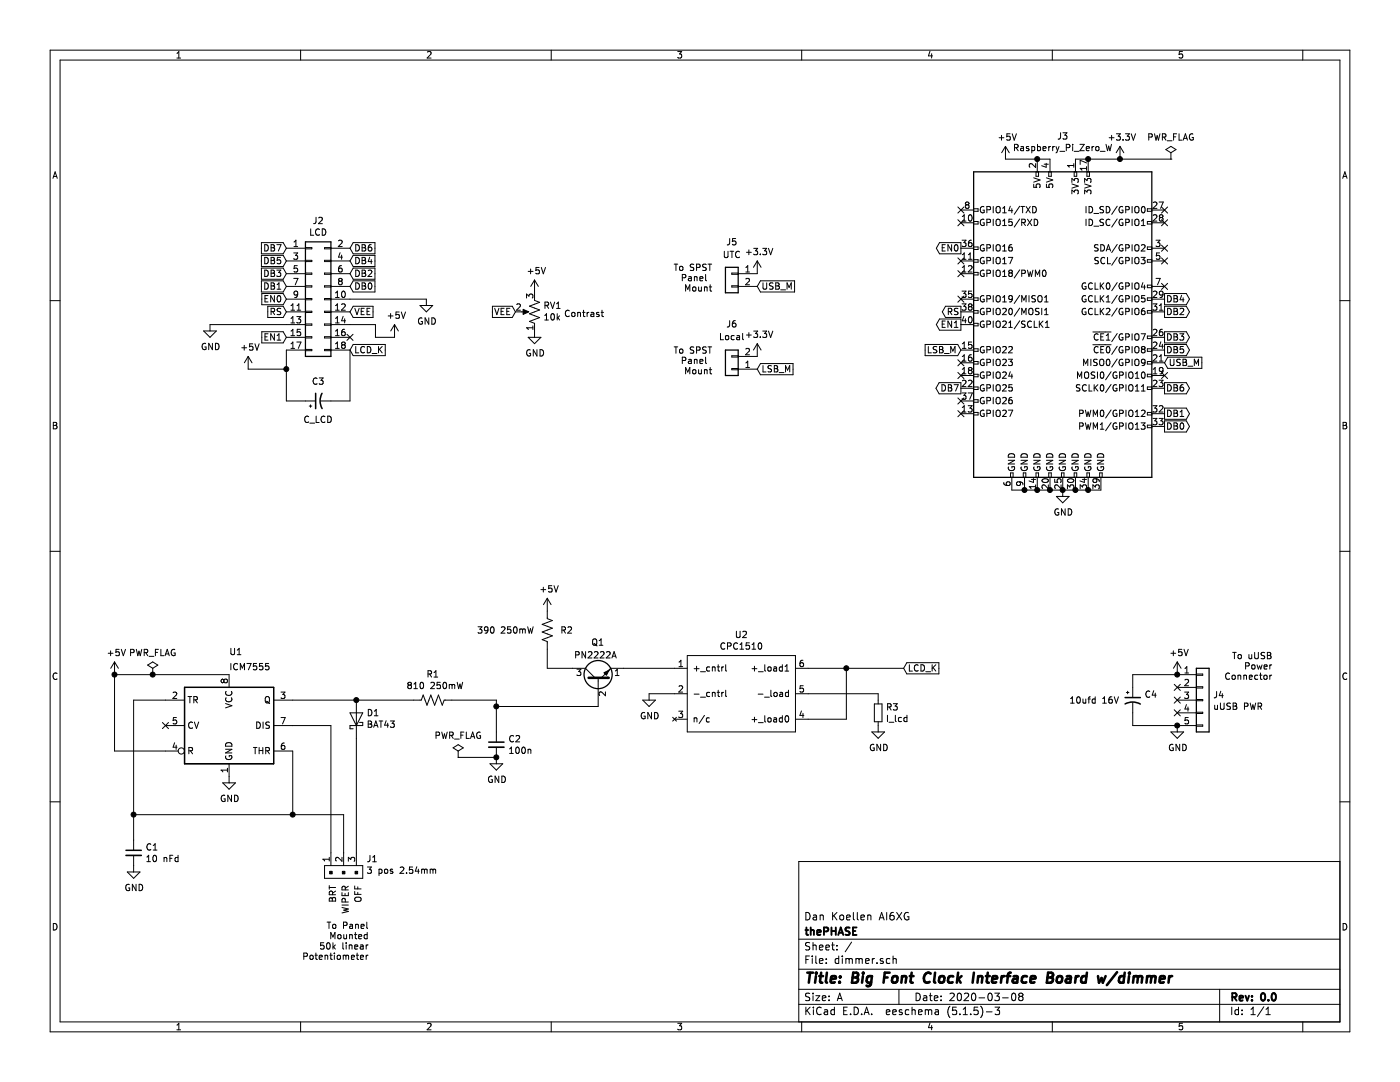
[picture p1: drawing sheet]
EESchema Schematic File Version 4
EELAYER 30 0
EELAYER END
$Descr A 11000 8500
encoding utf-8
Sheet 1 1
Title "Big Font Clock Interface Board w/dimmer"
Date "2020-03-08"
Rev "0.0"
Comp "thePHASE"
Comment1 "Dan Koellen AI6XG"
Comment2 ""
Comment3 ""
Comment4 ""
$EndDescr
$Comp
L Timer:ICM7555 U1
U 1 1
P 1800 5700
F 0 "U1" H 1800 6281 50  0000 L CNN
F 1 "ICM7555" H 1800 6190 50  0000 L TNN
F 2 "Package_DIP:DIP-8_W7.62mm" H 1800 5700 50  0001 C CNN
F 3 "http://www.intersil.com/content/dam/Intersil/documents/icm7/icm7555-56.pdf" H 1800 5700 50  0001 C CNN
	1    1800 5700
	1    0    0    -1  
$EndComp
Wire Wire Line
	1300 5500 1050 5500
Wire Wire Line
	1050 6400 2300 6400
$Comp
L Device:C_Small C1
U 1 1
P 1050 6700
F 0 "C1" H 1142 6746 50  0000 L CNN
F 1 "10 nFd" H 1142 6655 50  0000 L CNN
F 2 "Capacitor_THT:C_Disc_D5.0mm_W2.5mm_P5.00mm" H 1050 6700 50  0001 C CNN
F 3 "~" H 1050 6700 50  0001 C CNN
	1    1050 6700
	1    0    0    -1  
$EndComp
$Comp
L power:GND #PWR02
U 1 1
P 1050 6800
F 0 "#PWR02" H 1050 6550 50  0001 C CNN
F 1 "GND" H 1055 6627 50  0000 C CNN
F 2 "" H 1050 6800 50  0001 C CNN
F 3 "" H 1050 6800 50  0001 C CNN
	1    1050 6800
	1    0    0    -1  
$EndComp
$Comp
L power:GND #PWR03
U 1 1
P 1800 6100
F 0 "#PWR03" H 1800 5850 50  0001 C CNN
F 1 "GND" H 1805 5927 50  0000 C CNN
F 2 "" H 1800 6100 50  0001 C CNN
F 3 "" H 1800 6100 50  0001 C CNN
	1    1800 6100
	1    0    0    -1  
$EndComp
Wire Wire Line
	2300 5900 2300 6400
$Comp
L Device:R_US R1
U 1 1
P 3400 5500
F 0 "R1" V 3195 5500 50  0000 C CNN
F 1 " 810 250mW" V 3286 5500 50  0000 C CNN
F 2 "Resistor_THT:R_Axial_DIN0207_L6.3mm_D2.5mm_P7.62mm_Horizontal" V 3440 5490 50  0001 C CNN
F 3 "~" H 3400 5500 50  0001 C CNN
	1    3400 5500
	0    1    1    0   
$EndComp
Wire Wire Line
	900  5900 900  5300
$Comp
L power:+5V #PWR01
U 1 1
P 900 5300
F 0 "#PWR01" H 900 5150 50  0001 C CNN
F 1 "+5V" H 915 5473 50  0000 C CNN
F 2 "" H 900 5300 50  0001 C CNN
F 3 "" H 900 5300 50  0001 C CNN
	1    900  5300
	1    0    0    -1  
$EndComp
Connection ~ 900  5300
$Comp
L Device:C_Small C2
U 1 1
P 3900 5850
F 0 "C2" H 3992 5896 50  0000 L CNN
F 1 "100n" H 3992 5805 50  0000 L CNN
F 2 "Capacitor_THT:C_Disc_D6.0mm_W2.5mm_P5.00mm" H 3900 5850 50  0001 C CNN
F 3 "~" H 3900 5850 50  0001 C CNN
	1    3900 5850
	1    0    0    -1  
$EndComp
Wire Wire Line
	3900 5750 3900 5550
Wire Wire Line
	3900 5500 3550 5500
$Comp
L power:GND #PWR04
U 1 1
P 3900 5950
F 0 "#PWR04" H 3900 5700 50  0001 C CNN
F 1 "GND" H 3905 5777 50  0000 C CNN
F 2 "" H 3900 5950 50  0001 C CNN
F 3 "" H 3900 5950 50  0001 C CNN
	1    3900 5950
	1    0    0    -1  
$EndComp
Wire Wire Line
	1300 5900 900  5900
Wire Wire Line
	1050 5500 1050 6400
Wire Wire Line
	2300 5500 2800 5500
$Comp
L Diode:BAT43 D1
U 1 1
P 2800 5650
F 0 "D1" V 2846 5571 50  0000 R CNN
F 1 "BAT43" V 2755 5571 50  0000 R CNN
F 2 "Diode_THT:D_DO-35_SOD27_P7.62mm_Horizontal" H 2800 5475 50  0001 C CNN
F 3 "http://www.vishay.com/docs/85660/bat42.pdf" H 2800 5650 50  0001 C CNN
	1    2800 5650
	0    -1   -1   0   
$EndComp
Connection ~ 2800 5500
Wire Wire Line
	2800 5500 3250 5500
$Comp
L power:PWR_FLAG #FLG0101
U 1 1
P 1200 5300
F 0 "#FLG0101" H 1200 5375 50  0001 C CNN
F 1 "PWR_FLAG" H 1200 5473 50  0000 C CNN
F 2 "" H 1200 5300 50  0001 C CNN
F 3 "~" H 1200 5300 50  0001 C CNN
	1    1200 5300
	1    0    0    -1  
$EndComp
Connection ~ 1200 5300
Wire Wire Line
	1200 5300 1800 5300
Wire Wire Line
	900  5300 1200 5300
$Comp
L power:PWR_FLAG #FLG0102
U 1 1
P 3600 5950
F 0 "#FLG0102" H 3600 6025 50  0001 C CNN
F 1 "PWR_FLAG" H 3600 6123 50  0000 C CNN
F 2 "" H 3600 5950 50  0001 C CNN
F 3 "~" H 3600 5950 50  0001 C CNN
	1    3600 5950
	1    0    0    -1  
$EndComp
Wire Wire Line
	3600 5950 3900 5950
Connection ~ 3900 5950
NoConn ~ 1300 5700
$Comp
L dimmer-rescue:CPC1510-AI6XG_Library U2
U 1 1
P 5600 5100
F 0 "U2" H 5825 5215 50  0000 C CNN
F 1 "CPC1510" H 5825 5124 50  0000 C CNN
F 2 "Package_DIP:DIP-6_W7.62mm" H 5600 5100 50  0001 C CNN
F 3 "http://www.ixysic.com/home/pdfs.nsf/www/CPC1510.pdf/$file/CPC1510.pdf" H 5600 5100 50  0001 C CNN
	1    5600 5100
	1    0    0    -1  
$EndComp
$Comp
L power:GND #PWR0101
U 1 1
P 5100 5450
F 0 "#PWR0101" H 5100 5200 50  0001 C CNN
F 1 "GND" H 5105 5277 50  0000 C CNN
F 2 "" H 5100 5450 50  0001 C CNN
F 3 "" H 5100 5450 50  0001 C CNN
	1    5100 5450
	1    0    0    -1  
$EndComp
Wire Wire Line
	5300 5450 5100 5450
Wire Wire Line
	6350 5650 6650 5650
Wire Wire Line
	6650 5650 6650 5250
Wire Wire Line
	6650 5250 6350 5250
Wire Wire Line
	6650 5250 7100 5250
Connection ~ 6650 5250
$Comp
L Device:R_Small R3
U 1 1
P 6900 5600
F 0 "R3" H 6959 5646 50  0000 L CNN
F 1 "I_lcd" H 6959 5555 50  0000 L CNN
F 2 "Resistor_THT:R_Axial_DIN0309_L9.0mm_D3.2mm_P15.24mm_Horizontal" H 6900 5600 50  0001 C CNN
F 3 "~" H 6900 5600 50  0001 C CNN
	1    6900 5600
	1    0    0    -1  
$EndComp
Wire Wire Line
	6900 5500 6900 5450
Wire Wire Line
	6900 5450 6350 5450
$Comp
L power:GND #PWR0102
U 1 1
P 6900 5700
F 0 "#PWR0102" H 6900 5450 50  0001 C CNN
F 1 "GND" H 6905 5527 50  0000 C CNN
F 2 "" H 6900 5700 50  0001 C CNN
F 3 "" H 6900 5700 50  0001 C CNN
	1    6900 5700
	1    0    0    -1  
$EndComp
$Comp
L dk_Rectangular-Connectors-Headers-Male-Pins:640456-3 J1
U 1 1
P 2600 6800
F 0 "J1" H 2878 6854 50  0000 L CNN
F 1 "3 pos 2.54mm" H 2878 6763 50  0000 L CNN
F 2 "digikey-footprints:PinHeader_1x3_P2.54_Drill1.1mm" H 2800 7000 60  0001 L CNN
F 3 "https://www.te.com/commerce/DocumentDelivery/DDEController?Action=srchrtrv&DocNm=640456&DocType=Customer+Drawing&DocLang=English" H 2800 7100 60  0001 L CNN
F 4 "A19470-ND" H 2800 7200 60  0001 L CNN "Digi-Key_PN"
F 5 "640456-3" H 2800 7300 60  0001 L CNN "MPN"
F 6 "Connectors, Interconnects" H 2800 7400 60  0001 L CNN "Category"
F 7 "Rectangular Connectors - Headers, Male Pins" H 2800 7500 60  0001 L CNN "Family"
F 8 "https://www.te.com/commerce/DocumentDelivery/DDEController?Action=srchrtrv&DocNm=640456&DocType=Customer+Drawing&DocLang=English" H 2800 7600 60  0001 L CNN "DK_Datasheet_Link"
F 9 "/product-detail/en/te-connectivity-amp-connectors/640456-3/A19470-ND/259010" H 2800 7700 60  0001 L CNN "DK_Detail_Page"
F 10 "CONN HEADER VERT 3POS 2.54MM" H 2800 7800 60  0001 L CNN "Description"
F 11 "TE Connectivity AMP Connectors" H 2800 7900 60  0001 L CNN "Manufacturer"
F 12 "Active" H 2800 8000 60  0001 L CNN "Status"
	1    2600 6800
	1    0    0    -1  
$EndComp
Wire Wire Line
	2600 6700 2600 5700
Wire Wire Line
	2600 5700 2300 5700
Wire Wire Line
	2800 5800 2800 6700
Wire Wire Line
	2700 6700 2700 6400
Wire Wire Line
	2700 6400 2300 6400
Connection ~ 2300 6400
Connection ~ 1050 6400
Wire Wire Line
	1050 6400 1050 6600
$Comp
L Connector:Raspberry_Pi_2_3 J3
U 1 1
P 8350 2550
F 0 "J3" H 8350 4031 50  0000 C CNN
F 1 "Raspberry_Pi_Zero_W" H 8350 3940 50  0000 C CNN
F 2 "Connector_PinHeader_2.54mm:PinHeader_2x20_P2.54mm_Vertical" H 8350 2550 50  0001 C CNN
F 3 "https://www.raspberrypi.org/documentation/hardware/raspberrypi/schematics/rpi_SCH_3bplus_1p0_reduced.pdf" H 8350 2550 50  0001 C CNN
	1    8350 2550
	1    0    0    -1  
$EndComp
Wire Wire Line
	8250 1250 8150 1250
$Comp
L power:+5V #PWR0105
U 1 1
P 7900 1250
F 0 "#PWR0105" H 7900 1100 50  0001 C CNN
F 1 "+5V" H 7915 1423 50  0000 C CNN
F 2 "" H 7900 1250 50  0001 C CNN
F 3 "" H 7900 1250 50  0001 C CNN
	1    7900 1250
	1    0    0    -1  
$EndComp
Wire Wire Line
	7900 1250 8150 1250
Connection ~ 8150 1250
Wire Wire Line
	8450 1250 8550 1250
$Comp
L power:+3.3V #PWR0106
U 1 1
P 8800 1250
F 0 "#PWR0106" H 8800 1100 50  0001 C CNN
F 1 "+3.3V" H 8815 1423 50  0000 C CNN
F 2 "" H 8800 1250 50  0001 C CNN
F 3 "" H 8800 1250 50  0001 C CNN
	1    8800 1250
	1    0    0    -1  
$EndComp
Wire Wire Line
	8800 1250 8550 1250
Connection ~ 8550 1250
Wire Wire Line
	7950 3850 8050 3850
Wire Wire Line
	8050 3850 8150 3850
Connection ~ 8050 3850
Wire Wire Line
	8150 3850 8250 3850
Connection ~ 8150 3850
Wire Wire Line
	8350 3850 8250 3850
Connection ~ 8250 3850
Wire Wire Line
	8350 3850 8450 3850
Connection ~ 8350 3850
Wire Wire Line
	8550 3850 8450 3850
Connection ~ 8450 3850
Wire Wire Line
	8650 3850 8550 3850
Connection ~ 8550 3850
$Comp
L power:GND #PWR0107
U 1 1
P 8350 3850
F 0 "#PWR0107" H 8350 3600 50  0001 C CNN
F 1 "GND" H 8355 3677 50  0000 C CNN
F 2 "" H 8350 3850 50  0001 C CNN
F 3 "" H 8350 3850 50  0001 C CNN
	1    8350 3850
	1    0    0    -1  
$EndComp
Text GLabel 7550 2550 0    50   Output ~ 0
EN1
Text GLabel 7550 2450 0    50   Output ~ 0
RS
Text GLabel 7550 1950 0    50   Output ~ 0
EN0
Text GLabel 9150 3250 2    50   Output ~ 0
DB1
Text GLabel 9150 2650 2    50   Output ~ 0
DB3
Text GLabel 9150 2750 2    50   Output ~ 0
DB5
Text GLabel 7550 3050 0    50   Output ~ 0
DB7
Text GLabel 9150 3350 2    50   Output ~ 0
DB0
Text GLabel 9150 2450 2    50   Output ~ 0
DB2
Text GLabel 9150 2350 2    50   Output ~ 0
DB4
Text GLabel 9150 3050 2    50   Output ~ 0
DB6
Text GLabel 7550 2750 0    50   Input ~ 0
LSB_M
Text GLabel 9150 2850 2    50   Input ~ 0
USB_M
NoConn ~ 7550 1650
NoConn ~ 7550 1750
NoConn ~ 7550 2050
NoConn ~ 7550 2150
NoConn ~ 7550 2350
NoConn ~ 7550 2850
NoConn ~ 7550 2950
NoConn ~ 7550 3150
NoConn ~ 7550 3250
NoConn ~ 9150 2950
NoConn ~ 9150 2250
NoConn ~ 9150 2050
NoConn ~ 9150 1950
NoConn ~ 9150 1750
NoConn ~ 9150 1650
$Comp
L Connector_Generic:Conn_02x09_Odd_Even J2
U 1 1
P 2450 2350
F 0 "J2" H 2500 2967 50  0000 C CNN
F 1 "LCD" H 2500 2876 50  0000 C CNN
F 2 "Connector_PinHeader_2.54mm:PinHeader_2x09_P2.54mm_Vertical" H 2450 2350 50  0001 C CNN
F 3 "~" H 2450 2350 50  0001 C CNN
	1    2450 2350
	1    0    0    -1  
$EndComp
Text GLabel 2250 2650 0    50   Input ~ 0
EN1
Text GLabel 2250 2450 0    50   Input ~ 0
RS
Text GLabel 2250 2350 0    50   Input ~ 0
EN0
Text GLabel 2250 2250 0    50   Input ~ 0
DB1
Text GLabel 2250 2150 0    50   Input ~ 0
DB3
Text GLabel 2250 2050 0    50   Input ~ 0
DB5
Text GLabel 2250 1950 0    50   Input ~ 0
DB7
NoConn ~ 2750 2650
Text GLabel 2750 1950 2    50   Input ~ 0
DB6
Text GLabel 2750 2050 2    50   Input ~ 0
DB4
Text GLabel 2750 2150 2    50   Input ~ 0
DB2
Text GLabel 2750 2250 2    50   Input ~ 0
DB0
Text GLabel 7100 5250 2    50   Input ~ 0
LCD_K
Text GLabel 2750 2750 2    50   Input ~ 0
LCD_K
$Comp
L power:+5V #PWR0108
U 1 1
P 3100 2650
F 0 "#PWR0108" H 3100 2500 50  0001 C CNN
F 1 "+5V" H 3115 2823 50  0000 C CNN
F 2 "" H 3100 2650 50  0001 C CNN
F 3 "" H 3100 2650 50  0001 C CNN
	1    3100 2650
	1    0    0    -1  
$EndComp
$Comp
L power:+5V #PWR0109
U 1 1
P 1950 2900
F 0 "#PWR0109" H 1950 2750 50  0001 C CNN
F 1 "+5V" H 1965 3073 50  0000 C CNN
F 2 "" H 1950 2900 50  0001 C CNN
F 3 "" H 1950 2900 50  0001 C CNN
	1    1950 2900
	1    0    0    -1  
$EndComp
$Comp
L power:GND #PWR0110
U 1 1
P 1650 2550
F 0 "#PWR0110" H 1650 2300 50  0001 C CNN
F 1 "GND" H 1655 2377 50  0000 C CNN
F 2 "" H 1650 2550 50  0001 C CNN
F 3 "" H 1650 2550 50  0001 C CNN
	1    1650 2550
	1    0    0    -1  
$EndComp
Wire Wire Line
	1650 2550 2250 2550
Wire Wire Line
	2250 2750 2250 2900
Wire Wire Line
	2250 2900 1950 2900
Wire Wire Line
	2750 2550 2950 2550
Wire Wire Line
	2950 2550 2950 2650
Wire Wire Line
	2950 2650 3100 2650
Text GLabel 2750 2450 2    50   Input ~ 0
VEE
$Comp
L power:GND #PWR0111
U 1 1
P 3350 2350
F 0 "#PWR0111" H 3350 2100 50  0001 C CNN
F 1 "GND" H 3355 2177 50  0000 C CNN
F 2 "" H 3350 2350 50  0001 C CNN
F 3 "" H 3350 2350 50  0001 C CNN
	1    3350 2350
	1    0    0    -1  
$EndComp
Wire Wire Line
	2750 2350 3350 2350
$Comp
L power:PWR_FLAG #FLG0103
U 1 1
P 9200 1250
F 0 "#FLG0103" H 9200 1325 50  0001 C CNN
F 1 "PWR_FLAG" H 9200 1423 50  0000 C CNN
F 2 "" H 9200 1250 50  0001 C CNN
F 3 "~" H 9200 1250 50  0001 C CNN
	1    9200 1250
	1    0    0    -1  
$EndComp
Wire Wire Line
	9200 1250 8800 1250
Connection ~ 8800 1250
Text Notes 2650 6950 3    50   ~ 0
BRT
Text Notes 2750 6950 3    50   ~ 0
WIPER
Text Notes 2850 6950 3    50   ~ 0
OFF
Text Notes 2900 7550 2    50   ~ 0
To Panel\nMounted\n50k linear\nPotentiometer
$Comp
L Connector_Generic:Conn_01x05 J4
U 1 1
P 9450 5500
F 0 "J4" H 9530 5542 50  0000 L CNN
F 1 "uUSB PWR" H 9530 5451 50  0000 L CNN
F 2 "Connector_PinHeader_2.54mm:PinHeader_1x05_P2.54mm_Vertical" H 9450 5500 50  0001 C CNN
F 3 "~" H 9450 5500 50  0001 C CNN
	1    9450 5500
	1    0    0    -1  
$EndComp
NoConn ~ 9250 5600
NoConn ~ 9250 5500
NoConn ~ 9250 5400
$Comp
L power:GND #PWR0104
U 1 1
P 9250 5700
F 0 "#PWR0104" H 9250 5450 50  0001 C CNN
F 1 "GND" H 9255 5527 50  0000 C CNN
F 2 "" H 9250 5700 50  0001 C CNN
F 3 "" H 9250 5700 50  0001 C CNN
	1    9250 5700
	1    0    0    -1  
$EndComp
$Comp
L power:+5V #PWR0103
U 1 1
P 9250 5300
F 0 "#PWR0103" H 9250 5150 50  0001 C CNN
F 1 "+5V" H 9265 5473 50  0000 C CNN
F 2 "" H 9250 5300 50  0001 C CNN
F 3 "" H 9250 5300 50  0001 C CNN
	1    9250 5300
	1    0    0    -1  
$EndComp
Text Notes 10000 5350 2    50   ~ 0
To uUSB\nPower\nConnector
$Comp
L power:+5V #PWR05
U 1 1
P 4300 4800
F 0 "#PWR05" H 4300 4650 50  0001 C CNN
F 1 "+5V" H 4315 4973 50  0000 C CNN
F 2 "" H 4300 4800 50  0001 C CNN
F 3 "" H 4300 4800 50  0001 C CNN
	1    4300 4800
	1    0    0    -1  
$EndComp
$Comp
L Device:R_US R2
U 1 1
P 4300 4950
F 0 "R2" H 4400 4950 50  0000 L CNN
F 1 "390 250mW" H 4200 4950 50  0000 R CNN
F 2 "Resistor_THT:R_Axial_DIN0207_L6.3mm_D2.5mm_P7.62mm_Horizontal" V 4340 4940 50  0001 C CNN
F 3 "~" H 4300 4950 50  0001 C CNN
	1    4300 4950
	1    0    0    -1  
$EndComp
$Comp
L Transistor_BJT:PN2222A Q1
U 1 1
P 4700 5350
F 0 "Q1" V 5000 5300 50  0000 L CNN
F 1 "PN2222A" V 4900 5200 50  0000 L CNN
F 2 "Package_TO_SOT_THT:TO-92_Inline" H 4900 5275 50  0001 L CIN
F 3 "https://media.digikey.com/pdf/Data%20Sheets/ON%20Semiconductor%20PDFs/PN2222.pdf" H 4700 5350 50  0001 L CNN
	1    4700 5350
	0    -1   -1   0   
$EndComp
Wire Wire Line
	4300 5100 4300 5250
Wire Wire Line
	4300 5250 4500 5250
Wire Wire Line
	4900 5250 5300 5250
Wire Wire Line
	3900 5550 4700 5550
Connection ~ 3900 5550
Wire Wire Line
	3900 5550 3900 5500
Text Notes 4750 2500 2    50   ~ 0
Contrast
$Comp
L power:GND #PWR0113
U 1 1
P 4200 2600
F 0 "#PWR0113" H 4200 2350 50  0001 C CNN
F 1 "GND" H 4205 2427 50  0000 C CNN
F 2 "" H 4200 2600 50  0001 C CNN
F 3 "" H 4200 2600 50  0001 C CNN
	1    4200 2600
	1    0    0    -1  
$EndComp
$Comp
L power:+5V #PWR0112
U 1 1
P 4200 2300
F 0 "#PWR0112" H 4200 2150 50  0001 C CNN
F 1 "+5V" H 4215 2473 50  0000 C CNN
F 2 "" H 4200 2300 50  0001 C CNN
F 3 "" H 4200 2300 50  0001 C CNN
	1    4200 2300
	1    0    0    -1  
$EndComp
Text GLabel 4050 2450 0    50   Input ~ 0
VEE
$Comp
L Device:R_POT_US RV1
U 1 1
P 4200 2450
F 0 "RV1" H 4132 2404 50  0000 R CNN
F 1 "10k" H 4132 2495 50  0000 R CNN
F 2 "Potentiometer_THT:Potentiometer_Vishay_T73YP_Vertical" H 4200 2450 50  0001 C CNN
F 3 "~" H 4200 2450 50  0001 C CNN
	1    4200 2450
	-1   0    0    1   
$EndComp
Text Notes 5600 2950 2    50   ~ 0
To SPST\nPanel \nMount
Text Notes 5600 2300 2    50   ~ 0
To SPST\nPanel \nMount
Text GLabel 5950 2250 2    50   Input ~ 0
USB_M
Text GLabel 5950 2900 2    50   Input ~ 0
LSB_M
$Comp
L power:+3.3V #PWR08
U 1 1
P 5950 2800
F 0 "#PWR08" H 5950 2650 50  0001 C CNN
F 1 "+3.3V" H 5965 2973 50  0000 C CNN
F 2 "" H 5950 2800 50  0001 C CNN
F 3 "" H 5950 2800 50  0001 C CNN
	1    5950 2800
	1    0    0    -1  
$EndComp
$Comp
L power:+3.3V #PWR07
U 1 1
P 5950 2150
F 0 "#PWR07" H 5950 2000 50  0001 C CNN
F 1 "+3.3V" H 5965 2323 50  0000 C CNN
F 2 "" H 5950 2150 50  0001 C CNN
F 3 "" H 5950 2150 50  0001 C CNN
	1    5950 2150
	1    0    0    -1  
$EndComp
$Comp
L Connector_Generic:Conn_01x02 J6
U 1 1
P 5750 2900
F 0 "J6" H 5750 2550 50  0000 C CNN
F 1 "Local" H 5750 2650 50  0000 C CNN
F 2 "Connector_PinHeader_2.54mm:PinHeader_1x02_P2.54mm_Vertical" H 5750 2900 50  0001 C CNN
F 3 "~" H 5750 2900 50  0001 C CNN
	1    5750 2900
	-1   0    0    1   
$EndComp
$Comp
L Connector_Generic:Conn_01x02 J5
U 1 1
P 5750 2150
F 0 "J5" H 5750 2400 50  0000 C CNN
F 1 "UTC" H 5750 2300 50  0000 C CNN
F 2 "Connector_PinHeader_2.54mm:PinHeader_1x02_P2.54mm_Vertical" H 5750 2150 50  0001 C CNN
F 3 "~" H 5750 2150 50  0001 C CNN
	1    5750 2150
	-1   0    0    -1  
$EndComp
$Comp
L Device:CP1_Small C3
U 1 1
P 2500 3150
F 0 "C3" V 2650 3150 50  0000 C CNN
F 1 "C_LCD" V 2350 3150 50  0000 C CNN
F 2 "Capacitor_THT:C_Disc_D6.0mm_W4.4mm_P5.00mm" H 2500 3150 50  0001 C CNN
F 3 "~" H 2500 3150 50  0001 C CNN
	1    2500 3150
	0    -1   -1   0   
$EndComp
Wire Wire Line
	2250 2900 2250 3150
Wire Wire Line
	2250 3150 2400 3150
Connection ~ 2250 2900
Wire Wire Line
	2600 3150 2750 3150
Wire Wire Line
	2750 3150 2750 2750
$Comp
L Device:CP1_Small C4
U 1 1
P 8900 5500
F 0 "C4" H 8991 5546 50  0000 L CNN
F 1 "10ufd 16V" H 8400 5500 50  0000 L CNN
F 2 "Capacitor_THT:CP_Radial_D5.0mm_P2.00mm" H 8900 5500 50  0001 C CNN
F 3 "~" H 8900 5500 50  0001 C CNN
	1    8900 5500
	1    0    0    -1  
$EndComp
Wire Wire Line
	8900 5400 8900 5300
Wire Wire Line
	8900 5300 9250 5300
Connection ~ 9250 5300
Wire Wire Line
	8900 5600 8900 5700
Wire Wire Line
	8900 5700 9250 5700
Connection ~ 9250 5700
$EndSCHEMATC
